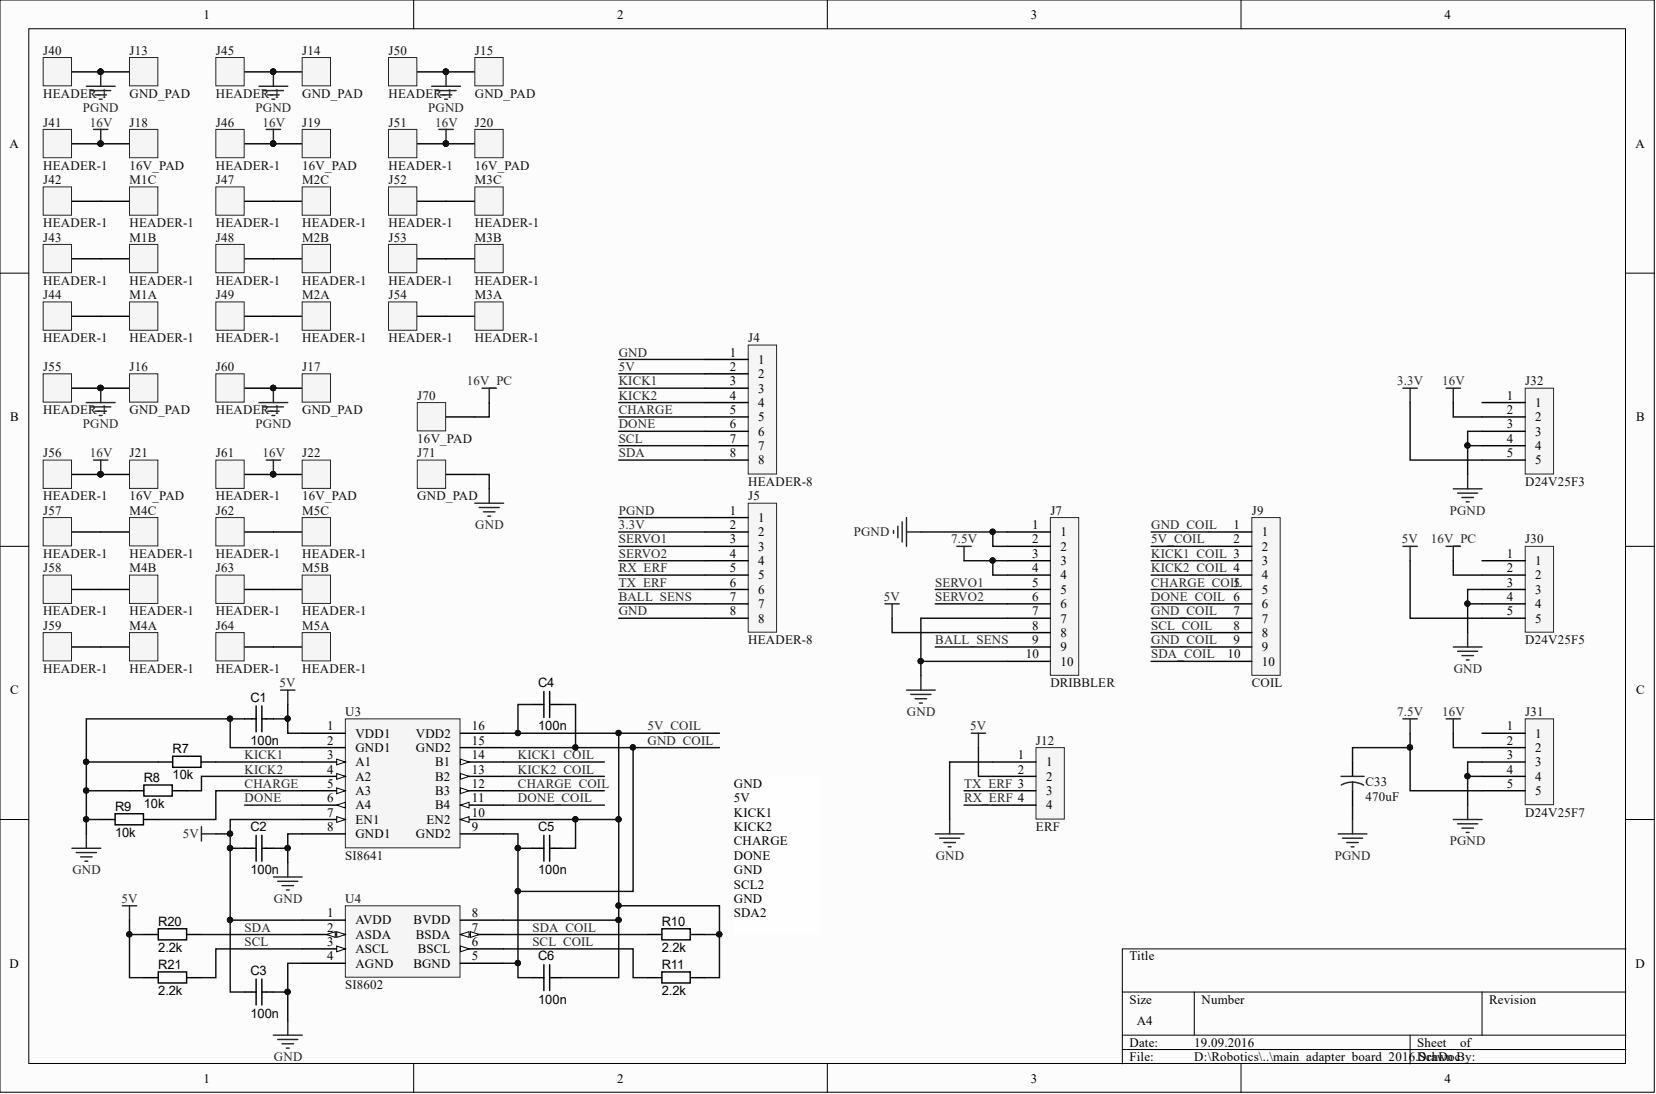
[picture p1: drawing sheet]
# Altium project main_adapter_board_2016.PrjPcb
1 sheet, 76 parts. Net scope: global (net labels, ports and power ports of the same name join across sheets).
Board file: main_adapter_board_2016.PcbDoc

## Sheet main_adapter_board_2016.SchDoc
size A4

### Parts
C1  100n  [CAPC1608X90N]
C2  100n  [CAPC1608X90N]
C3  100n  [CAPC1608X90N]
C4  100n  [CAPC1608X90N]
C5  100n  [CAPC1608X90N]
C6  100n  [CAPC1608X90N]
C33  470uF  [CAPR5-4X5]
J4  HEADER-8  [MICRO-MATCH-8]
J5  HEADER-8  [MICRO-MATCH-8]
J7  DRIBBLER  [MICRO-MATCH-10]
J9  COIL  [MICRO-MATCH-10]
J12  ERF  [MICRO-MATCH-4]
J13  GND_PAD  [POWER-PAD]
J14  GND_PAD  [POWER-PAD]
J15  GND_PAD  [POWER-PAD]
J16  GND_PAD  [POWER-PAD]
J17  GND_PAD  [POWER-PAD]
J18  16V_PAD  [POWER-PAD]
J19  16V_PAD  [POWER-PAD]
J20  16V_PAD  [POWER-PAD]
J21  16V_PAD  [POWER-PAD]
J22  16V_PAD  [POWER-PAD]
J30  D24V25F5  [PIN-HEADER-5]
J31  D24V25F7  [PIN-HEADER-5]
J32  D24V25F3  [PIN-HEADER-5]
J40  HEADER-1  [2MM-BULLET-PLUG-VIA]
J41  HEADER-1  [2MM-BULLET-PLUG-VIA]
J42  HEADER-1  [2MM-BULLET-PLUG-VIA]
J43  HEADER-1  [2MM-BULLET-PLUG-VIA]
J44  HEADER-1  [2MM-BULLET-PLUG-VIA]
J45  HEADER-1  [2MM-BULLET-PLUG-VIA]
J46  HEADER-1  [2MM-BULLET-PLUG-VIA]
J47  HEADER-1  [2MM-BULLET-PLUG-VIA]
J48  HEADER-1  [2MM-BULLET-PLUG-VIA]
J49  HEADER-1  [2MM-BULLET-PLUG-VIA]
J50  HEADER-1  [2MM-BULLET-PLUG-VIA]
J51  HEADER-1  [2MM-BULLET-PLUG-VIA]
J52  HEADER-1  [2MM-BULLET-PLUG-VIA]
J53  HEADER-1  [2MM-BULLET-PLUG-VIA]
J54  HEADER-1  [2MM-BULLET-PLUG-VIA]
J55  HEADER-1  [2MM-BULLET-PLUG-VIA]
J56  HEADER-1  [2MM-BULLET-PLUG-VIA]
J57  HEADER-1  [2MM-BULLET-PLUG-VIA]
J58  HEADER-1  [2MM-BULLET-PLUG-VIA]
J59  HEADER-1  [2MM-BULLET-PLUG-VIA]
J60  HEADER-1  [2MM-BULLET-PLUG-VIA]
J61  HEADER-1  [2MM-BULLET-PLUG-VIA]
J62  HEADER-1  [2MM-BULLET-PLUG-VIA]
J63  HEADER-1  [2MM-BULLET-PLUG-VIA]
J64  HEADER-1  [2MM-BULLET-PLUG-VIA]
J70  16V_PAD  [POWER-PAD-4x3]
J71  GND_PAD  [POWER-PAD-4x3]
M1A  HEADER-1  [2MM-BULLET-VIA]
M1B  HEADER-1  [2MM-BULLET-VIA]
M1C  HEADER-1  [2MM-BULLET-VIA]
M2A  HEADER-1  [2MM-BULLET-VIA]
M2B  HEADER-1  [2MM-BULLET-VIA]
M2C  HEADER-1  [2MM-BULLET-VIA]
M3A  HEADER-1  [2MM-BULLET-VIA]
M3B  HEADER-1  [2MM-BULLET-VIA]
M3C  HEADER-1  [2MM-BULLET-VIA]
M4A  HEADER-1  [2MM-BULLET-VIA]
M4B  HEADER-1  [2MM-BULLET-VIA]
M4C  HEADER-1  [2MM-BULLET-VIA]
M5A  HEADER-1  [2MM-BULLET-VIA]
M5B  HEADER-1  [2MM-BULLET-VIA]
M5C  HEADER-1  [2MM-BULLET-VIA]
R7  10k  [RESC1608X55N]
R8  10k  [RESC1608X55N]
R9  10k  [RESC1608X55N]
R10  2.2k  [RESC1608X55N]
R11  2.2k  [RESC1608X55N]
R20  2.2k  [RESC1608X55N]
R21  2.2k  [RESC1608X55N]
U3  SI8641  [SOIC16]
U4  SI8602  [SOIC8]

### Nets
3.3V: J5.2 J32.5
5V: C1.1 C2.2 C3.2 J4.2 J7.8 J12.2 J30.5 R20.1 R21.1 U3.1(VDD1) U3.7(EN1) U4.1(AVDD)
7.5V: C33.1 J7.3 J7.4 J31.5
16V: J18.1 J19.1 J20.1 J21.1 J22.1 J31.2 J32.2 J41.1 J46.1 J51.1 J56.1 J61.1
16V_PC: J30.2 J70.1
GND: C1.2 C2.1 C3.1 J4.1 J5.8 J7.7 J7.10 J12.1 J30.3 J30.4 J71.1 R7.1 R8.1 R9.1 U3.2(GND1) U3.8(GND1) U4.4(AGND)
PGND: C33.2 J5.1 J7.1 J7.2 J13.1 J14.1 J15.1 J16.1 J17.1 J31.3 J31.4 J32.3 J32.4 J40.1 J45.1 J50.1 J55.1 J60.1
5V_COIL: C4.2 C5.1 C6.1 J9.2 R10.2 R11.2 U3.10(EN2) U3.16(VDD2) U4.8(BVDD)
BALL_SENS: J5.7 J7.9
CHARGE: J4.5 R9.2 U3.5(A3)
CHARGE_COIL: J9.5 U3.12(B3)
DONE: J4.6 U3.6(A4)
DONE_COIL: J9.6 U3.11(B4)
GND_COIL: C4.1 C5.2 C6.2 J9.1 J9.7 J9.9 U3.9(GND2) U3.15(GND2) U4.5(BGND)
KICK1: J4.3 R7.2 U3.3(A1)
KICK1_COIL: J9.3 U3.14(B1)
KICK2: J4.4 R8.2 U3.4(A2)
KICK2_COIL: J9.4 U3.13(B2)
RX_ERF: J5.5 J12.4
SCL: J4.7 R21.2 U4.3(ASCL)
SCL_COIL: J9.8 R11.1 U4.6(BSCL)
SDA: J4.8 R20.2 U4.2(ASDA)
SDA_COIL: J9.10 R10.1 U4.7(BSDA)
SERVO1: J5.3 J7.5
SERVO2: J5.4 J7.6
TX_ERF: J5.6 J12.3
NetJ42_1: J42.1 M1C.1
NetJ43_1: J43.1 M1B.1
NetJ44_1: J44.1 M1A.1
NetJ47_1: J47.1 M2C.1
NetJ48_1: J48.1 M2B.1
NetJ49_1: J49.1 M2A.1
NetJ52_1: J52.1 M3C.1
NetJ53_1: J53.1 M3B.1
NetJ54_1: J54.1 M3A.1
NetJ57_1: J57.1 M4C.1
NetJ58_1: J58.1 M4B.1
NetJ59_1: J59.1 M4A.1
NetJ62_1: J62.1 M5C.1
NetJ63_1: J63.1 M5B.1
NetJ64_1: J64.1 M5A.1

Not connected (* = marked no-connect by the designer): J30 1; J31 1; J32 1

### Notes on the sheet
- GND
  5V
  KICK1
  KICK2
  CHARGE
  DONE
  GND
  SCL2
  GND
  SDA2
